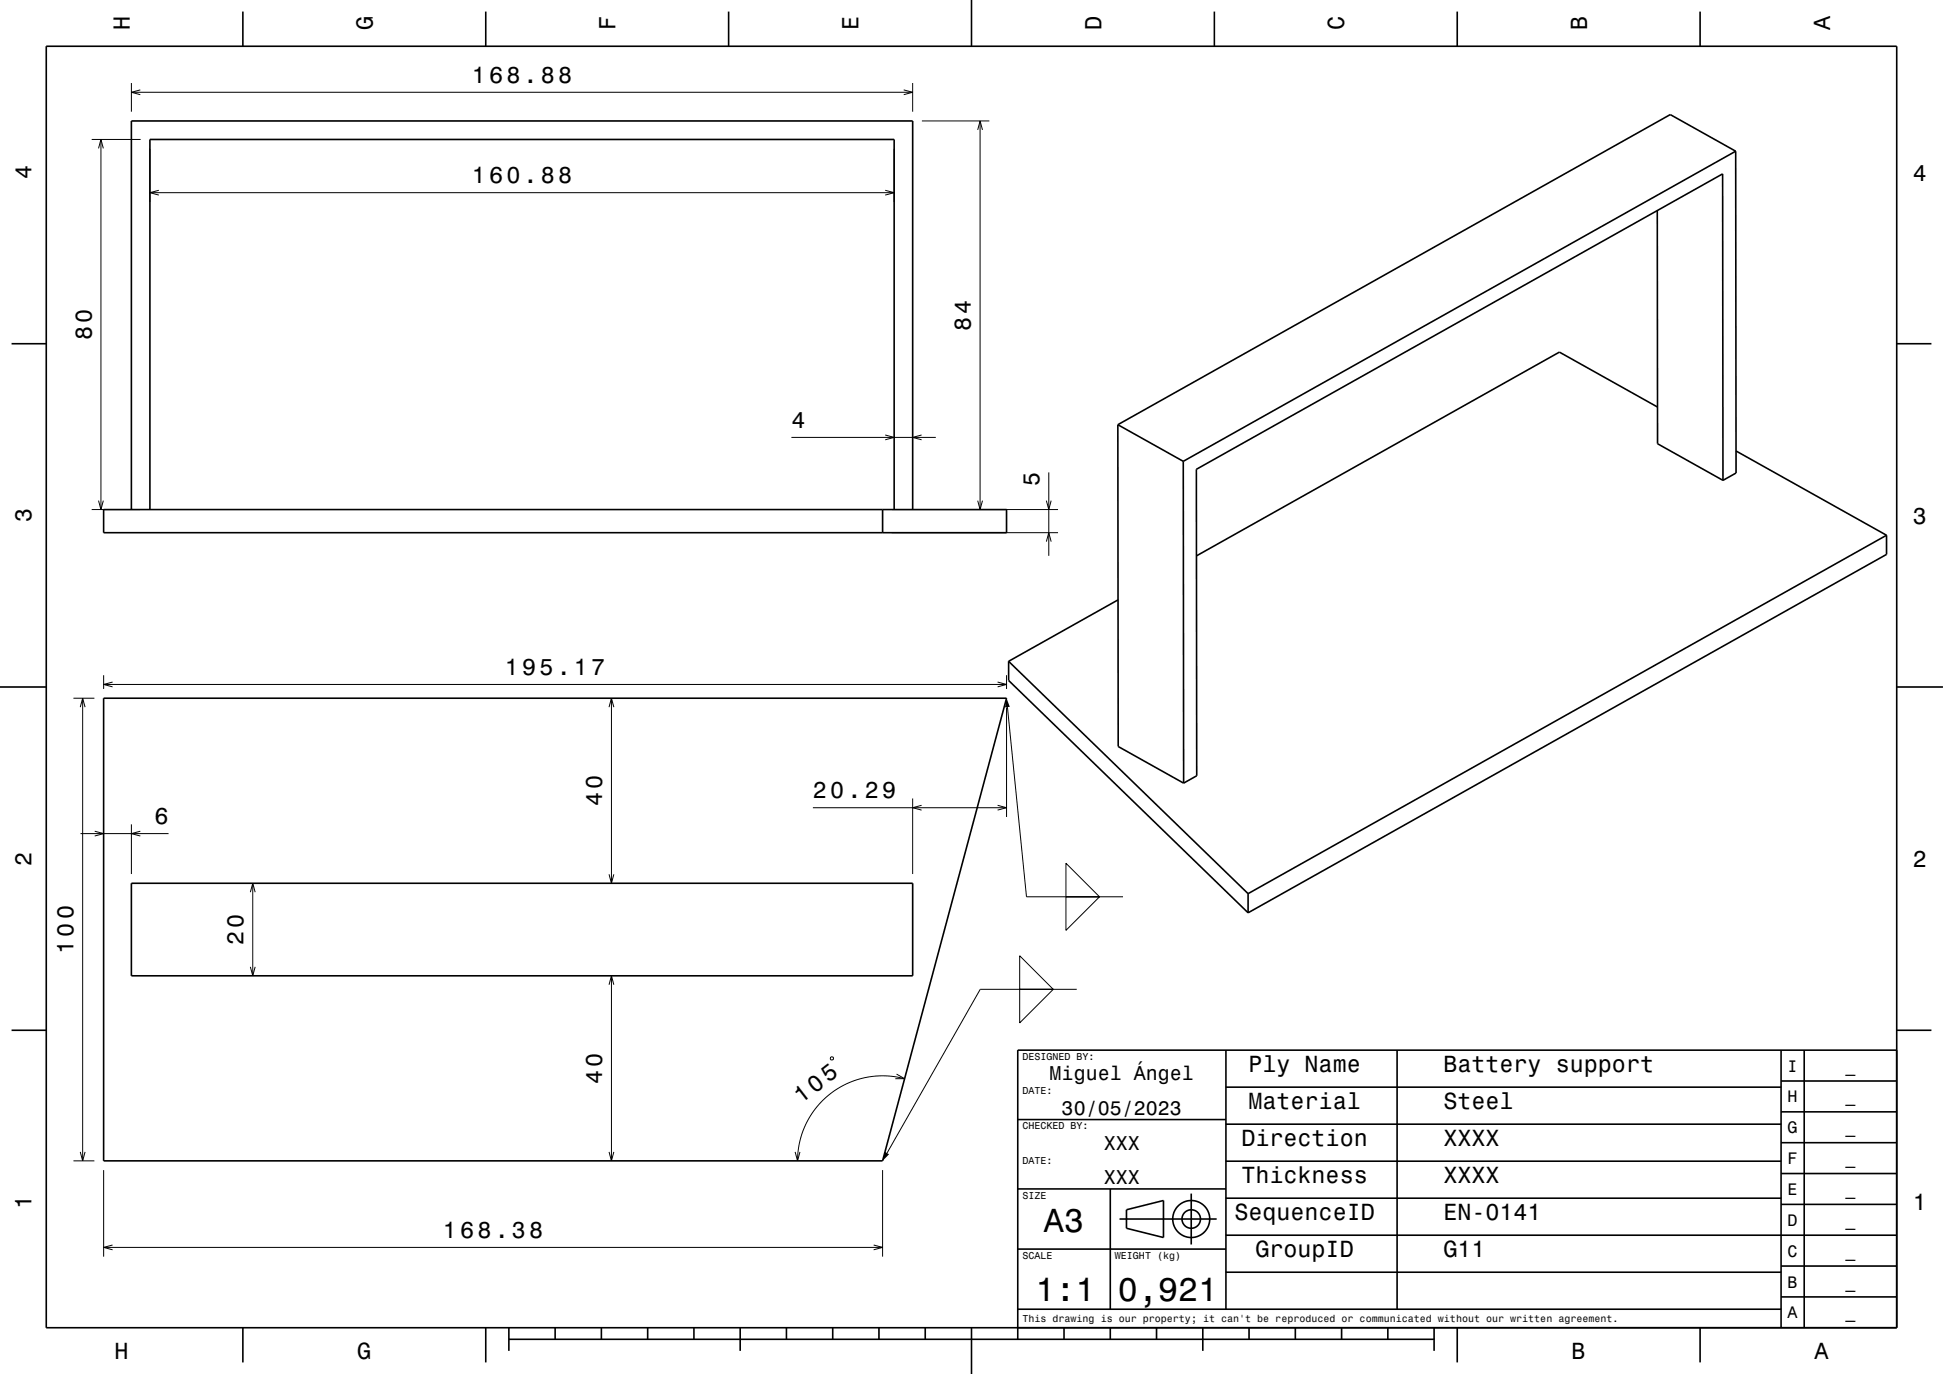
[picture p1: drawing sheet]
<svg xmlns="http://www.w3.org/2000/svg" width="420mm" height="297mm" viewBox="0 0 420 297" stroke-linecap="round" stroke-linejoin="round" font-family="sans-serif">
<g fill="none" stroke="#000" stroke-width=".22">
<path d="M28.4 17.9v6.2M28.4 19.9h168.9M30.3 19.4l-1.9 .5 1.9 .6M195.4 19.4l1.9 .5-1.9 .6M197.3 17.9v6.2M19.8 30.1h10.6M21.3 32.1l.5-2 .5 2M21.8 30.1v80M32.4 32.1v11.5M193.3 32.1v11.5M199.3 26.1h14.6M211.3 28.1l.6-2 .5 2"/>
<path d="M211.9 26.1v84M32.4 41.6h160.9M34.3 41.1l-1.9 .5 1.9 .6M191.4 41.1l1.9 .5-1.9 .6M171.1 94.5h31.2M191.4 94l1.9 .5-1.9 .6M199.2 94l-1.9 .5 1.9 .6M19.8 110.1h10.6M21.3 108.2l.5 1.9 .5-1.9M192.8 110.1h35.9M192.8 115.1h35.9M211.3 108.2l.6 1.9 .5-1.9"/>
<path d="M226.2 108.2l.5 1.9 .5-1.9M226.2 117.1l.5-2 .5 2M226.7 102.1v18M15.9 150.9h4.5M17.3 152.9l.6-2 .5 2M17.9 150.9v100M22.4 146v2.9M22.4 148h195.2M24.3 147.4l-1.9 .6 1.9 .5M131.7 152.9l.5-2 .5 2M132.2 150.9v40M215.6 147.4l2 .6-2 .5"/>
<path d="M217.6 146v2.9M217.6 152.9v23.7M217.8 152.8l4.1 41.1h20.9M20.5 179.7l1.9 .5-1.9 .5M28.4 178.2v10.7M30.3 179.7l-1.9 .5 1.9 .5M175.7 174.6h41.9M197.3 172.6v16.3M199.2 174.1l-1.9 .5 1.9 .5M215.6 174.1l2 .5-2 .5M17.4 180.2h19M54.1 192.9l.5-2 .6 2"/>
<path d="M54.6 190.9v20M131.7 189l.5 1.9 .5-1.9M230.4 186.6l7.3 7.3h-7.3zM230.4 193.9h7.3l-7.3 7.2zM54.1 209l.5 1.9 .6-1.9M131.7 212.9l.5-2 .5 2M132.2 210.9v40M220.4 206.6l7.3 7.3h-7.3zM220.4 213.9h7.3l-7.3 7.2zM232.8 213.9h-20.9l-20.2 35.3M179.5 228.6l.5-.1 .1 .5-.5 .1zM193.8 232.2l1.7 1h-2"/>
<path d="M195.5 233.2l-2.2-.5-2-.1h-2.2l-2 .3-1.9 .5-1.9 .7-1.8 .9-1.6 1.1-1.8 1.5-1.3 1.4-1.4 1.8-1.1 2-.8 1.8-.6 1.9-.4 2.2-.1 2.2M15.9 250.9h4.5M17.3 249l.6 1.9 .5-1.9M22.4 252.9v18.7M131.7 249l.5 1.9 .5-1.9M171.9 249l.5 1.9 .5-1.9M190.8 252.9v18.7M22.4 269.6h168.4M24.3 269.1l-1.9 .5 1.9 .6M188.8 269.1l2 .5-2 .6"/>
</g>
<g fill="none" stroke="#000" stroke-width=".35">
<path d="M10 10h400v277h-400zM52.5 2.5v7.5M105 2.5v7.5M157.5 2.5v7.5M210 0v10M262.5 2.5v7.5M315 2.5v7.5M367.5 2.5v7.5M375.2 32.7l.1 69.5-2.9 1.6M375.2 32.7l-14.1-7.9-119.5 67M375.2 32.7l-119.4 67M358.2 45.5l.1 50.4 14.1 7.9"/>
<path d="M2.5 74.3h7.5M410 74.3h7.5M241.6 91.8l.1 69.6 14.2 7.9M241.6 91.8l14.2 7.9M255.8 99.7l.1 69.6M358.3 88l-21.2-11.9-78.5 44.1M375.3 97.5l32.5 18.2M22.4 110.1h195.2v5h-195.2zM28.4 110.1v-84h168.9v84M32.4 110.1v-80h160.9v80M190.8 110.1v5M372.4 103.8v-66.2l-113.8 63.8 .1 66.3-2.8 1.6"/>
<path d="M407.8 115.7v4.1l-138 77.5M407.8 115.7l-138 77.5M241.7 129.7l-23.7 13.2M0 148.5h10M22.4 150.9h195.2l-26.8 100h-168.4zM218 142.9v4.2l51.8 50.2M218 142.9l51.8 50.3M410 148.5h10M28.4 190.9h168.9v20h-168.9zM269.8 193.2v4.1M2.5 222.7h7.5M265 235h120"/>
<path d="M265 227v56M302 227v56M385 233.7h25M385 227v60M390 227v60M410 222.7h7.5M410 227h-190v62.5M220 257h45M220 242h45M240 257v26M257.5 258v11M265 259h120"/>
<path d="M265 251h120M265 243h120M385 253.7h25M385 247h25M385 240.3h25M220 270h45M242 263.5h21M243.5 261.5l8-2v8l-8-2zM265 275h120M265 267h145M385 273.7h25M385 260.3h25"/>
<path d="M52.5 287v7.5M105 287v7.5M110 289.5h200M110 287v5M120 287v2.5M130 287v2.5M140 287v2.5M150 287v2.5M160 287v5M170 287v2.5M180 287v2.5M190 287v2.5"/>
<path d="M200 287v2.5M210 287v10M220 283h165M230 287v2.5M240 287v2.5M250 287v2.5M260 287v5M270 287v2.5M280 287v2.5M290 287v2.5M300 287v2.5M310 287v5"/>
<path d="M315 287v7.5M367.5 287v7.5M385 280.3h25"/>
<circle cx="257.5" cy="263.5" r="2"/>
<circle cx="257.5" cy="263.5" r="4"/>
</g>
<g fill="#000">
<path d="M217.6 150.9l.7 1.9-1 .1z" fill-rule="evenodd"/>
<path d="M191.3 249l.9 .5-1.4 1.4z" fill-rule="evenodd"/>
</g>
<g font-size="7.2">
<text x="225.7" y="266.3">A3</text>
<text x="223.8" y="281.3">1:1</text>
<text x="241.7" y="281.3">0,921</text>
</g>
<g font-size="5">
<text x="28.1" y="6.5" transform="rotate(-90 28.1 6.5)">H</text>
<text x="80.6" y="6.5" transform="rotate(-90 80.6 6.5)">G</text>
<text x="133.1" y="6.5" transform="rotate(-90 133.1 6.5)">F</text>
<text x="185.6" y="6.5" transform="rotate(-90 185.6 6.5)">E</text>
<text x="238.1" y="6.5" transform="rotate(-90 238.1 6.5)">D</text>
<text x="290.6" y="6.5" transform="rotate(-90 290.6 6.5)">C</text>
<text x="343.1" y="6.5" transform="rotate(-90 343.1 6.5)">B</text>
<text x="395.6" y="6.5" transform="rotate(-90 395.6 6.5)">A</text>
<text x="102" y="17.9">168.88</text>
<text x="6.8" y="38.7" transform="rotate(-90 6.8 38.7)">4</text>
<text x="102" y="39.6">160.88</text>
<text x="413.5" y="39">4</text>
<text x="209.9" y="71.5" transform="rotate(-90 209.9 71.5)">84</text>
<text x="19.8" y="73.5" transform="rotate(-90 19.8 73.5)">80</text>
<text x="171.1" y="92.5">4</text>
<text x="224.7" y="105.1" transform="rotate(-90 224.7 105.1)">5</text>
<text x="6.8" y="112.9" transform="rotate(-90 6.8 112.9)">3</text>
<text x="413.5" y="113.2">3</text>
<text x="109.1" y="146">195.17</text>
<text x="175.7" y="172.6">20.29</text>
<text x="33.4" y="178.2">6</text>
<text x="130.2" y="174.3" transform="rotate(-90 130.2 174.3)">40</text>
<text x="6.8" y="187.1" transform="rotate(-90 6.8 187.1)">2</text>
<text x="413.5" y="187.4">2</text>
<text x="15.9" y="206.2" transform="rotate(-90 15.9 206.2)">100</text>
<text x="52.6" y="204.3" transform="rotate(-90 52.6 204.3)">20</text>
<text x="269.9" y="231.8">Ply Name</text>
<text x="312" y="231.8">Battery support</text>
<text x="130.2" y="234.3" transform="rotate(-90 130.2 234.3)">40</text>
<text x="173.2" y="238.7" transform="rotate(-38 173.2 238.7)">105</text>
<text x="269.9" y="239.8">Material</text>
<text x="312" y="239.8">Steel</text>
<text x="268.3" y="247.8">Direction</text>
<text x="312" y="247.8">XXXX</text>
<text x="268.3" y="255.8">Thickness</text>
<text x="312" y="255.8">XXXX</text>
<text x="6.8" y="261.3" transform="rotate(-90 6.8 261.3)">1</text>
<text x="266.8" y="263.8">SequenceID</text>
<text x="312" y="263.8">EN-0141</text>
<text x="413.5" y="261.6">1</text>
<text x="95.7" y="267.6">168.38</text>
<text x="271.4" y="271.8">GroupID</text>
<text x="312" y="271.8">G11</text>
<text x="24.7" y="293.8">H</text>
<text x="77.2" y="293.8">G</text>
<text x="339.7" y="293.8">B</text>
<text x="392.2" y="293.8">A</text>
</g>
<g font-size="4.3">
<text x="226.9" y="233.5">Miguel Ángel</text>
<text x="229.5" y="241">30/05/2023</text>
<text x="238.6" y="248.5">XXX</text>
<text x="238.6" y="256">XXX</text>
</g>
<g font-size="3.6">
<text x="386.4" y="231.6">I</text>
<text x="398.9" y="231.6">_</text>
<text x="386.4" y="238.3">H</text>
<text x="398.9" y="238.3">_</text>
<text x="386.4" y="245">G</text>
<text x="398.9" y="245">_</text>
<text x="386.4" y="251.6">F</text>
<text x="398.9" y="251.6">_</text>
<text x="386.4" y="258.3">E</text>
<text x="398.9" y="258.3">_</text>
<text x="386.4" y="265">D</text>
<text x="398.9" y="265">_</text>
<text x="386.4" y="271.6">C</text>
<text x="398.9" y="271.6">_</text>
<text x="386.4" y="278.3">B</text>
<text x="398.9" y="278.3">_</text>
<text x="386.4" y="285">A</text>
<text x="398.9" y="285">_</text>
</g>
<g font-size="2.2">
<text x="221" y="229.1">DESIGNED BY:</text>
<text x="221" y="236.6">DATE:</text>
<text x="221" y="244.1">CHECKED BY:</text>
<text x="221" y="251.6">DATE:</text>
<text x="221" y="259.1">SIZE</text>
<text x="221" y="272.1">SCALE</text>
<text x="241" y="272.1">WEIGHT (kg)</text>
<text x="221" y="285.8">This drawing is our property; it can't be reproduced or communicated without our written agreement.</text>
</g>
</svg>
